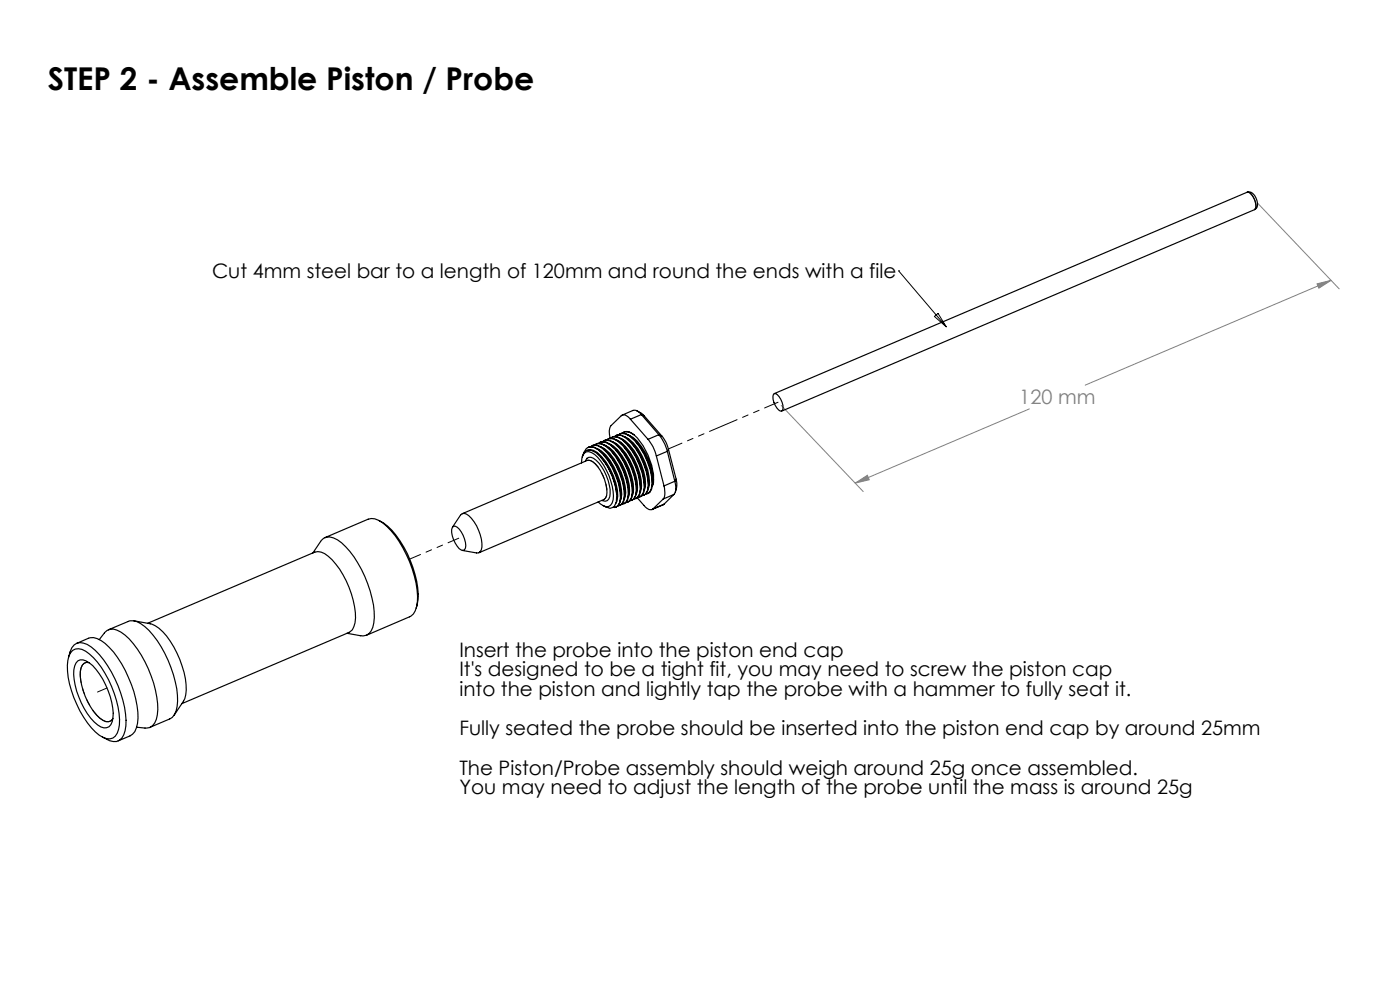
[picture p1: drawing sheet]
<svg xmlns="http://www.w3.org/2000/svg" width="297mm" height="210mm" viewBox="0 0 297 210" stroke-linecap="round" stroke-linejoin="round" font-family="sans-serif">
<path d="M266.7 43l17.4 18.3M282.4 59.5l-52.2 22.2M279.4 60.2l3-.7-2.6 1.6zM165.7 86l17.4 18.3M218.4 86.7l-37 15.8M181.4 102.5l2.6-1.7 .4 1z" fill="none" stroke="#808080" stroke-width=".21"/>
<path d="M190.6 57.5h.1M190.6 57.5l10.1 11.8M198.2 67.1l.8-.6 1.7 2.8z" fill="none" stroke="#000" stroke-width=".21"/>
<path d="M181.4 102.5l2.6-1.7 .4 1zM279.4 60.2l3-.7-2.6 1.6z" fill="#808080"/>
<g fill="none" stroke="#000" stroke-width=".25">
<path d="M264.6 40.8a1.87 1.87 0 0 1 2.1 1.8 1.4 1.4 0 0 1-.6 1.8M264.6 40.8a2.65 2.65 0 0 1 1.8 2.4 1.01 1.01 0 0 1-.3 1.3l-100.3 42.7M264.6 40.8l-100.3 42.7M123.4 98.2a2.59 2.59 0 0 1 1-2.4 2.75 2.75 0 0 1 2.4 1.2 12.8 12.8 0 0 1 3.3 9 1.38 1.38 0 0 1-2.1 1.3l-1.1-.8M123.6 96.7l-.1 .2M123.6 96.7l.1-.3 .6-.8 1-.1 1.1 .5a13.1 13.1 0 0 1 4.3 10.5l-.5 1.1-.8 .2-.8-.3M123.8 96.2l.6-1.1 .7-.3 .8 .1a10 10 0 0 1 4.7 5.9 9.9 9.9 0 0 1 .8 5.8l-.4 .7-.6 .4-.4-.1M124.2 97.9a1.05 1.05 0 0 1 1.7-.7 9.7 9.7 0 0 1 3.5 8.2 1.06 1.06 0 0 1-1.7 .7M124.7 95.5h-.1M124.8 95.5h1a9.5 9.5 0 0 1 4.3 5.5 8.7 8.7 0 0 1 .8 5.3l-.3 .5M124.9 94.9l.3-.2a5.1 5.1 0 0 1 3.8 2.9 15.5 15.5 0 0 1 2.7 7.8l-.1 1.2-.5 .7-.4 .2M124.9 94.9h-.1"/>
<path d="M125.3 94.7l.6-.3 .9 .1a10.1 10.1 0 0 1 4.6 5.9 9.6 9.6 0 0 1 .9 5.8l-.4 .8-.8 .3M125.7 94.5h-.1M125.7 94.5l.3-.1a5.1 5.1 0 0 1 3.9 2.9 12.4 12.4 0 0 1 2.5 8.9l-.4 .8-.4 .1M126.1 94.4l.7-.3a5.1 5.1 0 0 1 3.8 2.8 15 15 0 0 1 2.7 7.9l-.2 1.1-.4 .7-.7 .3M126.5 94.1l-.1 .1M126.6 94.2l.3-.2a5.1 5.1 0 0 1 3.8 2.9 15.3 15.3 0 0 1 2.7 7.8l-.2 1.2-.4 .7-.4 .2M126.6 95.1a5.7 5.7 0 0 1 2.8 2.6 14.9 14.9 0 0 1 2.5 7.2l-.3 1.3M126.9 94l.7-.3a5.1 5.1 0 0 1 3.9 2.9 15 15 0 0 1 2.6 7.8l-.2 1.1-.4 .8-.7 .3M127.4 93.8h-.1M127.4 93.8l.3-.1 .9 .1a11.9 11.9 0 0 1 5.2 7.6 5.5 5.5 0 0 1-.2 4.8l-.3 .2M127.4 94.8a5.5 5.5 0 0 1 2.8 2.5 14 14 0 0 1 2.6 7.3l-.4 1.2M127.5 97a14 14 0 0 1 3.3 7.8"/>
<path d="M127.8 93.7l.6-.3a5 5 0 0 1 3.9 2.8 14.9 14.9 0 0 1 2.7 7.9l-.2 1.1-.4 .7-.7 .3M128.2 96.4a14.6 14.6 0 0 1 3.5 8.3M128.2 94.4a5.3 5.3 0 0 1 2.9 2.6 11.9 11.9 0 0 1 2.3 8.2l-.1 .3M128.2 93.4h-.1M128.3 93.4l.3-.1 .8 .1a8.8 8.8 0 0 1 3.9 4.3 12.1 12.1 0 0 1 1.6 7.4l-.4 .8-.4 .2M128.6 93.3l.7-.3 .8 .1a8.8 8.8 0 0 1 4 4.3 12.1 12.1 0 0 1 1.5 7.4l-.4 .7-.7 .4M129 96.1a14.3 14.3 0 0 1 3.5 8.2M129 93.1l.4-.2 .8 .2a8.8 8.8 0 0 1 4 4.2 12.1 12.1 0 0 1 1.5 7.5l-.4 .7-.3 .2M129.1 94.1a5.3 5.3 0 0 1 2.8 2.5 11.9 11.9 0 0 1 2.4 8.3l-.2 .2M129.4 93l.7-.4 .9 .1a10 10 0 0 1 4.6 6 9.9 9.9 0 0 1 .9 5.7l-.4 .8-.8 .3M129.8 95.7a14.1 14.1 0 0 1 3.5 7.8M129.9 92.7l.3-.1 .9 .1a8.8 8.8 0 0 1 3.9 4.3 12.1 12.1 0 0 1 1.6 7.4l-.4 .8-.4 .1"/>
<path d="M129.9 93.7a9.1 9.1 0 0 1 4.4 5.5 8.1 8.1 0 0 1 .7 5.6M129.9 92.7h-.1M130.3 92.6l.7-.3 .8 .1a10 10 0 0 1 4.7 5.9 9.9 9.9 0 0 1 .8 5.8l-.4 .7-.7 .3M130.7 95.4l.2 .2M130.8 92.4l.3-.2a5.1 5.1 0 0 1 3.8 2.9 15.5 15.5 0 0 1 2.7 7.8l-.2 1.2-.4 .7-.4 .2M130.8 93.3a9.1 9.1 0 0 1 4.4 5.5 8.1 8.1 0 0 1 .6 5.6M130.8 92.3l-.1 .1M130.9 95.7a14 14 0 0 1 3.3 7.5M131.2 92.2l.6-.3a5.1 5.1 0 0 1 3.9 2.9 12.4 12.4 0 0 1 2.4 8.9l-.3 .8-.8 .3M131.5 95a13.9 13.9 0 0 1 3.5 8.2M131.6 92h-.1M131.6 92l.3-.1a5.1 5.1 0 0 1 3.9 2.8 12.4 12.4 0 0 1 2.5 9l-.4 .7-.4 .2"/>
<path d="M131.6 93a9.1 9.1 0 0 1 4.4 5.5 7.8 7.8 0 0 1 .6 5.5M132 91.9l.6-.3 .9 .1 1 .5M132.3 91.6a2 2 0 0 1 2.2 .6M132.4 94.6a13.9 13.9 0 0 1 3.5 8.3M132.5 92.6a5.7 5.7 0 0 1 2.8 2.6 14.5 14.5 0 0 1 2.5 7.2l-.3 1.3M133.2 94.3l.2 .2M133.3 92.3a5.3 5.3 0 0 1 2.8 2.5 12.6 12.6 0 0 1 2.5 7.8M133.4 94.6a13.7 13.7 0 0 1 3.3 7.5M133.7 88.9a1.39 1.39 0 0 0-1.9-.7l-2.2 2.1a3.1 3.1 0 0 0-.1 2.8M133.7 88.9l3.8 4.3M134 93.9a14.4 14.4 0 0 1 3.5 7.8M134.5 92.2a13.9 13.9 0 0 1 4.1 10.1v.3"/>
<path d="M134.9 93.5l.2 .3M135.1 93.8a14 14 0 0 1 3.3 8M135.1 87.2l.9 .4 .6 .6M136.1 87.9l-.9-.7-.7-.2-2.5 1M136.1 87.9l-2.4 1M136.1 87.9l3.7 4.3M136.1 87.9l.5 .3M136.6 88.2l3.8 4.3M137.5 93.2a8.3 8.3 0 0 1 1.7 3.5M139.2 96.7l1.7 6.4M139.8 92.2a9.6 9.6 0 0 1 1.8 3.5M139.8 92.2l-2.3 1"/>
<path d="M139.8 92.2l.6 .3M140.4 92.5a6.5 6.5 0 0 1 1.4 2.8M141.6 95.7l-2.4 1M141.6 95.7l1.6 6.4M141.8 95.3l1.6 6.4M141.8 95.3l-.2 .4M164.3 83.5a2.73 2.73 0 0 1 1.8 2.5v1l-.3 .2a1.54 1.54 0 0 1-1.3-1.2 2.43 2.43 0 0 1-.2-2.5zM66.4 117.3l1.6-2.4a2.03 2.03 0 0 1 2.8-.8 12.4 12.4 0 0 1 5.1 5.3 23.5 23.5 0 0 1 3.5 11.6 4.1 4.1 0 0 1-1.7 3.8l-1.2 .1-2.9-.6M68.9 114l9.2-3.9a2.92 2.92 0 0 1 3.1 .8 23 23 0 0 1 7.3 14.2 7.6 7.6 0 0 1-.8 5.1l-.8 .6-9.1 4M80.4 110.4a11.9 11.9 0 0 1 5.3 5.6 21.7 21.7 0 0 1 3 11.2l-.4 1.8M96 111.9l.2-.3a1.72 1.72 0 0 1 1.7 1.2 3.9 3.9 0 0 1 .6 3.8 1.19 1.19 0 0 1-1.5-.8 4.8 4.8 0 0 1-1-3.9zM96 111.8l2-2.8a1.82 1.82 0 0 1 2 1 8.5 8.5 0 0 1 2.1 6.7l-.6 .6-3.4-.5"/>
<path d="M98.1 109l26.5-11.3a1.69 1.69 0 0 1 1.7 .7 9 9 0 0 1 2.4 6.7l-.2 .5-.4 .4-26.5 11.3M127.9 107.2l.7 .4M130.8 107.6h-.1M131.6 107.2h-.1M132.5 106.8l-.1 .1M133.3 106.5h-.1M133.4 103.6v.3M134.1 106.1h-.1M134.2 103.2v.4M135 105.8h-.1M135.2 105.6l1.4 1.6a1.39 1.39 0 0 0 1.9 .7M135.8 105.4h-.1"/>
<path d="M136.7 105l-.1 .1M136.7 102.1v.4M137.5 104.7h-.1M137.5 101.8l.1 .3M138.6 102.6l-.2 .6M140.7 105.9l-2.2 2M140.9 103.1a3.4 3.4 0 0 1-.2 2.8M140.9 107l-2.6 1.1M140.9 107l-2.4 .9M143 104.9l-2.3 1M143 104.9l-2.1 2.1M143.2 102.1a3.1 3.1 0 0 1-.2 2.8"/>
<path d="M143.2 102.1l-2.3 1M143.4 101.7l.2 1.4-.3 1.3M143.4 101.7l-.2 .4M14.5 139.4a4.5 4.5 0 0 1 1.8-3 3.4 3.4 0 0 1 3 .8 23 23 0 0 1 7.3 14.3 7.6 7.6 0 0 1-.7 5.1 2.19 2.19 0 0 1-3.1 .3l-1.1-.6M15.4 138a2.39 2.39 0 0 1 2.8 .1 18.3 18.3 0 0 1 6.5 10.4 10.8 10.8 0 0 1 .2 7 1.98 1.98 0 0 1-3 .9 13.8 13.8 0 0 1-5.6-7 15.5 15.5 0 0 1-1.7-10.2zM16.3 136.5l2.5-1.1a2.81 2.81 0 0 1 2.6 .5 19.3 19.3 0 0 1 6.5 9.3 18.1 18.1 0 0 1 1.3 8.2 3.1 3.1 0 0 1-1.6 2.7l-2.5 1.1M21.1 135.7a3.6 3.6 0 0 1 3-2.3 9.1 9.1 0 0 1 5 4.3 24.7 24.7 0 0 1 4.4 12.8 4.2 4.2 0 0 1-1.7 3.8l-1 .1-1.8-.1M23 133.6l4.2-1.8a2.83 2.83 0 0 1 2.6 .5 20 20 0 0 1 7 10.8 14 14 0 0 1 .6 7.7l-.9 1.4-4.7 2.1M28.4 131.7l3.5 .6a7.7 7.7 0 0 1 4.2 3.7 20.2 20.2 0 0 1 3.4 10.4l-.3 1.8-2.3 3.5M31.3 132.2l35.5-15.1a2.71 2.71 0 0 1 2.8 .9 19.1 19.1 0 0 1 5.8 13.1 3.5 3.5 0 0 1-1.4 3.1l-35.4 15.1M16.5 140.2a2.09 2.09 0 0 1 2.4 .4 15.5 15.5 0 0 1 5.1 11.7 1.93 1.93 0 0 1-2 2.1 7.8 7.8 0 0 1-4.1-4.1 15.5 15.5 0 0 1-2.2-8.2l.1-.8zM18.9 140.6a1.33 1.33 0 0 0-1.7 1 10.7 10.7 0 0 0 1.4 7.2 8.3 8.3 0 0 0 3.8 4.3 1.24 1.24 0 0 0 1.6-.7"/>
</g>
<path d="M265.4 41.1l-.4-.3h-.4M266.2 44.4a2.43 2.43 0 0 0-.4-2.8l-.4-.5M126.4 98.5a1.72 1.72 0 0 0-1.8-.8M22.7 145.9l-2 .9" fill="none" stroke="#000" stroke-width=".21" stroke-dasharray="6.3 1.3 1.3 1.3 1.3 1.3"/>
<path d="M18.9 140.6a1.34 1.34 0 0 0-1.7 1.1 12.8 12.8 0 0 0 2.8 9.3 4.2 4.2 0 0 0 3.1 2.1l.5-.2 .4-.5" fill="none" stroke="#000" stroke-width=".21" stroke-dasharray="6.3 1.3 1.3 1.3 1.3 1.3" stroke-dashoffset=".8"/>
<path d="M128.1 105.9a2.05 2.05 0 0 0 .6-2.2 10 10 0 0 0-2.3-5.2" fill="none" stroke="#000" stroke-width=".21" stroke-dasharray="6.3 1.3 1.3 1.3 1.3 1.3" stroke-dashoffset="5.4"/>
<path d="M165.1 85.3l-23.3 9.9" fill="none" stroke="#000" stroke-width=".21" stroke-dasharray="6.3 1.3 1.3 1.3 1.3 1.3" stroke-dashoffset="3.2"/>
<path d="M97.3 114.2l-10.4 4.4" fill="none" stroke="#000" stroke-width=".21" stroke-dasharray="6.3 1.3 1.3 1.3 1.3 1.3" stroke-dashoffset="3.9"/>
<text font-size="6.7" x="10.1" y="19.1">STEP 2 - Assemble Piston / Probe</text>
<g font-size="4.2">
<text x="45" y="59.1">Cut 4mm steel bar to a length of 120mm and round the ends with a file</text>
<text x="97.5" y="139.3">Insert the probe into the piston end cap</text>
<text x="97.5" y="143.5">It's designed to be a tight fit, you may need to screw the piston cap</text>
<text x="97.5" y="147.6">into the piston and lightly tap the probe with a hammer to fully seat it.</text>
<text x="97.5" y="156">Fully seated the probe should be inserted into the piston end cap by around 25mm</text>
<text x="97.5" y="164.3">The Piston/Probe assembly should weigh around 25g once assembled.</text>
<text x="97.5" y="168.5">You may need to adjust the length of the probe until the mass is around 25g</text>
</g>
<text font-size="4.2" fill="#808080" x="216.2" y="85.8">120 mm</text>
</svg>
